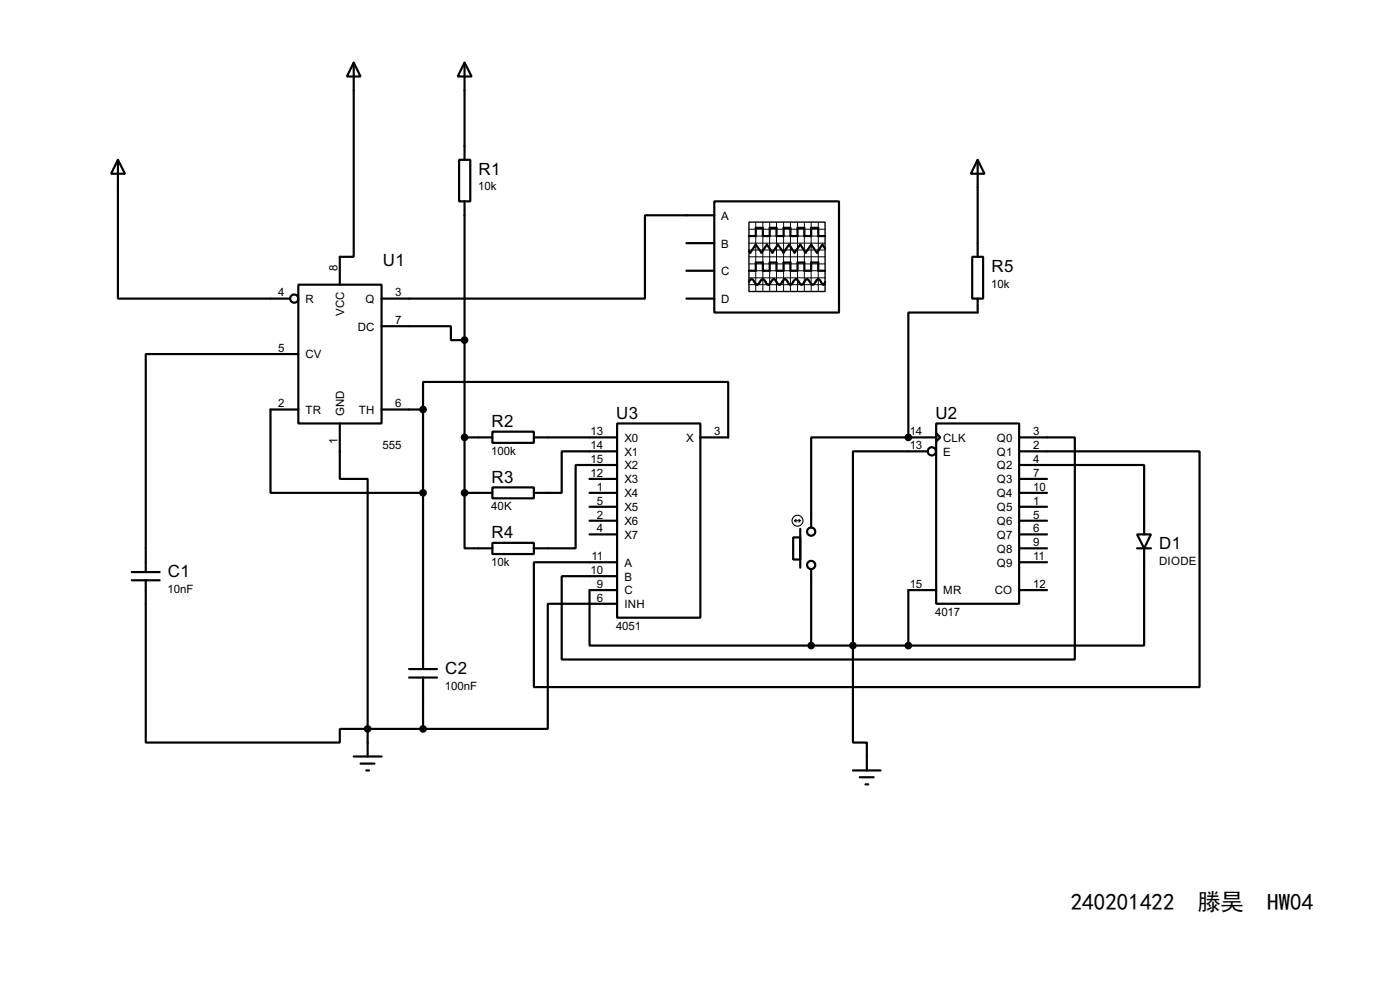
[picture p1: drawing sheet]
<svg xmlns="http://www.w3.org/2000/svg" width="256mm" height="180mm" viewBox="0 0 256 180" stroke-linecap="round" stroke-linejoin="round" font-family="sans-serif">
<g fill="none" stroke="#000" stroke-width=".4">
<path d="M64.8 11.5l1.3 2.5h-2.5zM64.8 11.5v35.5h-2.5v5.1M85.1 11.5l1.3 2.5h-2.5zM85.1 11.5v17.8M21.6 29.3l1.3 2.5h-2.5zM21.6 29.3v25.4h31.5M84.1 29.3h2.1v7.6h-2.1zM85.1 36.9v53.3M130.9 36.9h22.8v20.3h-22.8zM130.9 39.4h-12.7v15.3h-48.3M179.1 29.3l1.3 2.5h-2.5zM179.1 29.3v17.7"/>
<path d="M54.7 52.1h15.2v25.4h-15.2zM69.9 59.7h12.7v2.6h2.5M125.8 54.7h5.1M125.8 49.6h5.1M125.8 44.5h5.1M137.2 51.6l.2-.4 .3-.1 .3 .1 .5 .8 .2 .1 .3-.1 .2-.4a.54 .54 0 0 1 .8-.4l.5 .8 .3 .1 .2-.1 .5-.8 .3-.1 .2 .1 .3 .4a.54 .54 0 0 0 .7 .4l.5-.8 .3-.1 .3 .1 .4 .8 .3 .1 .3-.1 .2-.4a.54 .54 0 0 1 .8-.4l.5 .8 .3 .1 .2-.1 .5-.8 .3-.1 .2 .1 .5 .8a.6 .6 0 0 0 .9-.5l.4-.4 .3 .1 .4 .8 .3 .1 .3-.5M137.2 43.2h1.3v-1.5h1.3v1.5h1.2v-1.5h1.3v1.5h1.3v-1.5h1.2v1.5h1.3v-1.5h1.3v1.5h1.2v-1.5h1.3v1.5h1.3M137.2 49.6h1.3v-1.5h1.3v1.5h1.2v-1.5h1.3v1.5h1.3v-1.5h1.2v1.5h1.3v-1.5h1.3v1.5h1.2v-1.5h1.3v1.5h1.3M151.2 45.5l-.5-.7-1 1.5-1.1-1.5-1 1.5-1-1.5-1 1.5-1-1.5-1 1.5-1.1-1.5-1 1.5-1-1.5-1 1.5-1-1.5-1 1.5-.3-.3M178.1 47h2v7.7h-2zM179.1 54.7v2.5h-12.7v22.9M54.7 64.8h-28v39.9"/>
<path d="M54.7 75h-5.1v15.2h27.9M62.3 77.5v10.2h5.1v45.7M69.9 75h7.6M77.5 75v-5.1h55.9v10.2h-5.1M77.5 75v47.5M90.2 79h7.6v2.1h-7.6zM113.1 77.5h15.2v35.6h-15.2zM171.5 77.5h15.2v33h-15.2zM171.5 79.3l.8 .8-.8 .7zM85.1 90.2v10.2h5.1M85.1 90.2h5.1M85.1 80.1h5.1"/>
<path d="M90.2 89.2h7.6v2h-7.6zM90.2 99.4h7.6v2h-7.6zM97.8 80.1h15.3M108 90.2h5.1M108 87.7h5.1M108 92.8h5.1M108 95.3h5.1M108 97.8h5.1M113.1 82.6h-10.2v7.6h-5.1M113.1 85.1h-7.6v15.3h-7.7M145.3 98.4h1.3v4h-1.3zM146.6 96.8v7.1"/>
<path d="M166.4 80.1h-17.8v16.5M166.4 80.1h5.1M170 82.6h-13.7v53.3h2.5v5.1M186.7 85.1h22.9v12.7M186.7 82.6h33.1v43.2h-122v-22.9h15.3M186.7 80.1h10.2v40.6h-94v-15.2h10.2M186.7 90.2h5.1M186.7 87.7h5.1M186.7 92.8h5.1M186.7 95.3h5.1M186.7 97.8h5.1M208.3 97.8h2.6l-1.3 2.6z"/>
<path d="M24.2 106.2h5.1M24.2 104.7h5.1M26.7 106.2v29.7h35.6v-2.5h5.1M113.1 110.5h-12.7v22.9h-22.9M113.1 108h-5.1v10.2h40.6M148.6 104.2v14M148.6 118.2h17.8M171.5 108h-5.1v10.2M186.7 100.4h5.1M186.7 108h5.1M186.7 102.9h5.1M208.3 100.4h2.6"/>
<path d="M209.6 100.4v17.8h-43.2M64.8 138.5h5.1M66.1 139.8h2.5M67.4 133.4v5.1M67.4 133.4h10.1M75 124h5.1M75 122.5h5.1M77.5 124v9.4M67.1 141h.5M156.3 141h5M157.5 142.3h2.6M158.6 143.6h.5"/>
<circle cx="53.9" cy="54.7" r=".75"/>
<circle cx="148.6" cy="97.3" r=".75"/>
<circle cx="170.7" cy="82.6" r=".75"/>
<circle cx="148.6" cy="103.4" r=".75"/>
</g>
<circle cx="166.4" cy="80.1" r=".2" fill="#000"/>
<g fill="none" stroke="#000" stroke-width=".2">
<path d="M145.6 95.3h1M145.6 95.3l.3 .3M145.9 95.1l-.3 .2M146.4 95.1l.2 .2M146.6 95.3l-.2 .3"/>
<circle cx="146.1" cy="95.3" r="1"/>
</g>
<g fill="#000" stroke="#000" stroke-width=".4">
<circle cx="77.5" cy="75" r=".5"/>
<circle cx="85.1" cy="62.3" r=".5"/>
<circle cx="77.5" cy="90.2" r=".5"/>
<circle cx="85.1" cy="90.2" r=".5"/>
<circle cx="85.1" cy="80.1" r=".5"/>
<circle cx="166.4" cy="80.1" r=".5"/>
<circle cx="148.6" cy="118.2" r=".5"/>
<circle cx="156.2" cy="118.2" r=".5"/>
<circle cx="166.4" cy="118.2" r=".5"/>
<circle cx="67.3" cy="133.4" r=".5"/>
<circle cx="77.5" cy="133.4" r=".5"/>
</g>
<path d="M137.2 40.7h14v12.7h-14z" fill="none" stroke="#000" stroke-width=".25"/>
<g fill="none" stroke="#000" stroke-width=".18">
<path d="M137.2 44.5h14M137.2 42h14M137.2 43.2h14M137.2 45.8h14M137.2 48.3h14M137.2 49.6h14M137.2 50.9h14M137.2 52.1h14M137.2 47h14M138.5 40.7v12.7M139.8 40.7v12.7M141 40.7v12.7"/>
<path d="M142.3 40.7v12.7M143.6 40.7v12.7M144.8 40.7v12.7M146.1 40.7v12.7M147.4 40.7v12.7M148.6 40.7v12.7M149.9 40.7v12.7"/>
</g>
<g font-size="4.2">
<text x="196.1" y="166.5">240201422</text>
<text x="219.4" y="166.5">滕昊</text>
<text x="232.1" y="166.5">HW04</text>
</g>
<g font-size="3.5">
<text x="87.7" y="31.9">R1</text>
<text x="70.2" y="48.7">U1</text>
<text x="181.7" y="49.7">R5</text>
<text x="112.9" y="76.7">U3</text>
<text x="171.4" y="76.7">U2</text>
<text x="90.1" y="78.2">R2</text>
<text x="90.1" y="88.4">R3</text>
<text x="90.1" y="98.6">R4</text>
<text x="212.4" y="100.5">D1</text>
<text x="30.8" y="105.6">C1</text>
<text x="81.6" y="123.4">C2</text>
</g>
<g font-size="2.4">
<text x="87.6" y="34.9">10k</text>
<text x="132.1" y="40.2">A</text>
<text x="132.1" y="45.3">B</text>
<text x="61.9" y="49.6" transform="rotate(-90 61.9 49.6)">8</text>
<text x="132.1" y="50.4">C</text>
<text x="181.6" y="52.6">10k</text>
<text x="51" y="54.3">4</text>
<text x="55.9" y="55.4">R</text>
<text x="63.1" y="57.9" transform="rotate(-90 63.1 57.9)">VCC</text>
<text x="66.9" y="55.4">Q</text>
<text x="72.4" y="59.3">7</text>
<text x="72.4" y="54.3">3</text>
<text x="132.1" y="55.4">D</text>
<text x="51" y="64.4">5</text>
<text x="55.9" y="65.6">CV</text>
<text x="65.5" y="60.5">DC</text>
<text x="51" y="74.6">2</text>
<text x="55.9" y="75.8">TR</text>
<text x="63.1" y="76.2" transform="rotate(-90 63.1 76.2)">GND</text>
<text x="65.7" y="75.8">TH</text>
<text x="72.4" y="74.6">6</text>
<text x="61.9" y="81.2" transform="rotate(-90 61.9 81.2)">1</text>
<text x="70.1" y="82.2">555</text>
<text x="90" y="83.3">100k</text>
<text x="108.2" y="79.7">13</text>
<text x="108.2" y="82.2">14</text>
<text x="114.4" y="80.8">X0</text>
<text x="114.4" y="83.4">X1</text>
<text x="125.7" y="80.8">X</text>
<text x="130.9" y="79.7">3</text>
<text x="166.7" y="79.7">14</text>
<text x="166.7" y="82.2">13</text>
<text x="172.8" y="80.8">CLK</text>
<text x="172.8" y="83.4">E</text>
<text x="182.6" y="80.8">Q0</text>
<text x="182.6" y="83.4">Q1</text>
<text x="189.3" y="79.7">3</text>
<text x="189.3" y="82.2">2</text>
<text x="108.2" y="84.7">15</text>
<text x="108.2" y="87.3">12</text>
<text x="109.4" y="89.8">1</text>
<text x="114.4" y="85.9">X2</text>
<text x="114.4" y="88.5">X3</text>
<text x="182.6" y="85.9">Q2</text>
<text x="182.6" y="88.5">Q3</text>
<text x="189.3" y="84.7">4</text>
<text x="189.3" y="87.3">7</text>
<text x="189.3" y="89.8">10</text>
<text x="90" y="93.4">40K</text>
<text x="109.4" y="92.4">5</text>
<text x="109.4" y="94.9">2</text>
<text x="114.4" y="91">X4</text>
<text x="114.4" y="93.6">X5</text>
<text x="182.6" y="91">Q4</text>
<text x="182.6" y="93.6">Q5</text>
<text x="189.3" y="92.4">1</text>
<text x="189.3" y="94.9">5</text>
<text x="109.4" y="97.4">4</text>
<text x="114.4" y="96.1">X6</text>
<text x="114.4" y="98.6">X7</text>
<text x="182.6" y="96.1">Q6</text>
<text x="182.6" y="98.6">Q7</text>
<text x="182.6" y="101.2">Q8</text>
<text x="189.3" y="97.4">6</text>
<text x="189.3" y="100">9</text>
<text x="90" y="103.6">10k</text>
<text x="108.2" y="105.1">10</text>
<text x="108.4" y="102.5">11</text>
<text x="109.4" y="107.6">9</text>
<text x="114.4" y="103.7">A</text>
<text x="114.4" y="106.3">B</text>
<text x="166.7" y="107.6">15</text>
<text x="182.6" y="103.7">Q9</text>
<text x="189.3" y="107.6">12</text>
<text x="189.3" y="102.5">11</text>
<text x="212.3" y="103.5">DIODE</text>
<text x="30.7" y="108.5">10nF</text>
<text x="109.4" y="110.1">6</text>
<text x="114.4" y="108.8">C</text>
<text x="114.4" y="111.3">INH</text>
<text x="171.3" y="112.7">4017</text>
<text x="172.8" y="108.8">MR</text>
<text x="182.2" y="108.8">CO</text>
<text x="112.9" y="115.3">4051</text>
<text x="81.5" y="126.3">100nF</text>
</g>
</svg>
